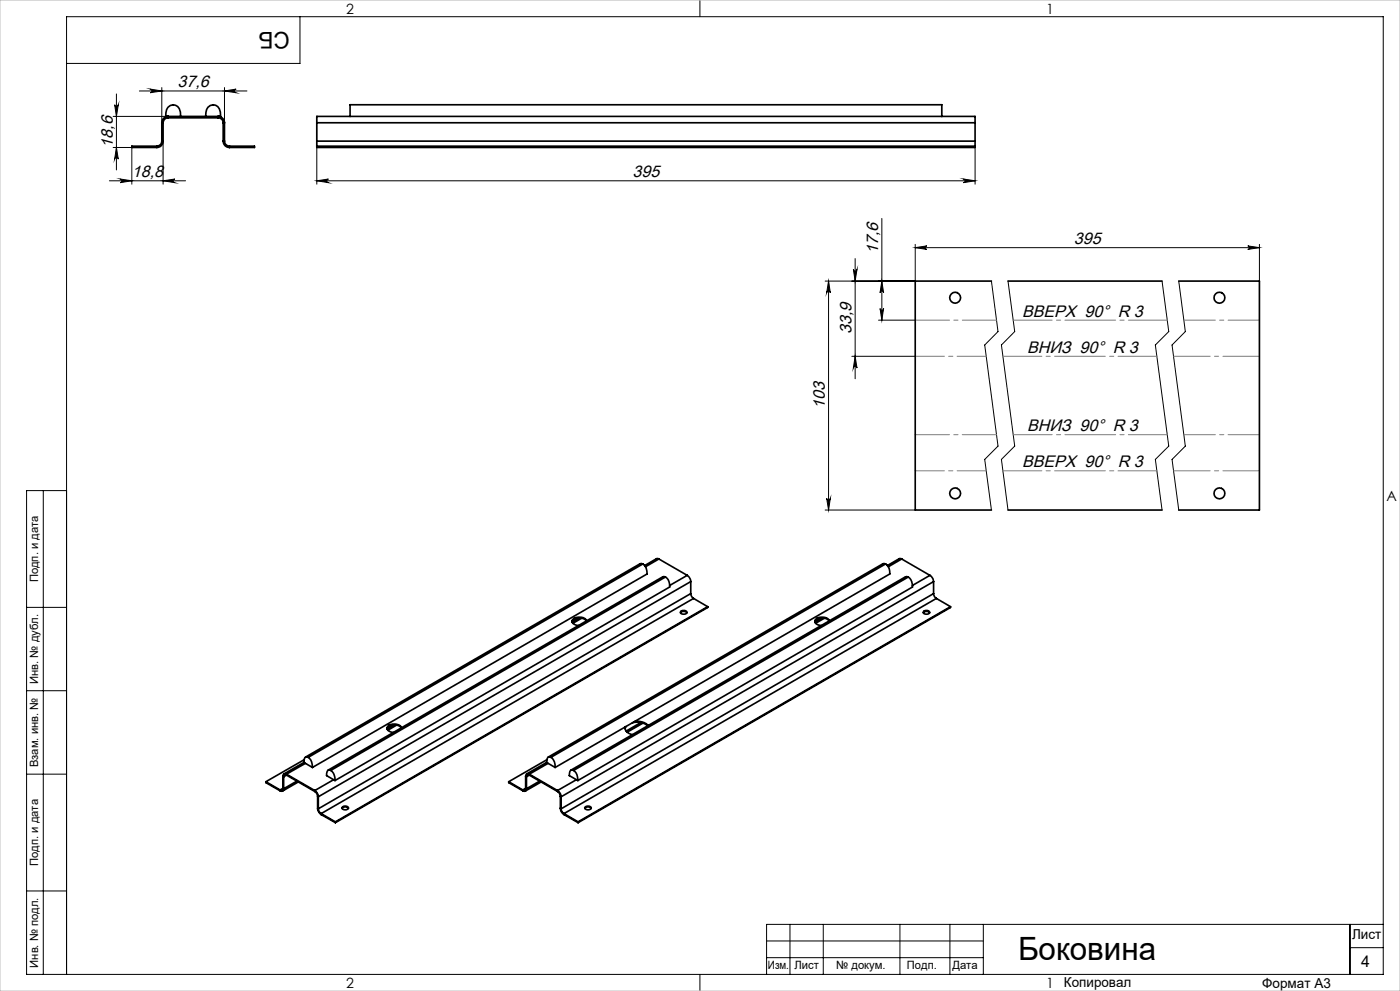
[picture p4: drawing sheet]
<svg xmlns="http://www.w3.org/2000/svg" width="420mm" height="297mm" viewBox="0 0 420 297" stroke-linecap="round" stroke-linejoin="round" font-family="sans-serif">
<g fill="none" stroke="#000" stroke-width=".3">
<path d="M90 5v14h-70M210 0v5M33.9 34.9h15.8M34.4 31.4a.55 .55 0 0 0 .5 .5 .55 .55 0 0 0 .6-.5l-.6 3.5zM34.9 28.1v22.8M41.8 27.3h32.3M45 26.7l3.5 .6-3.5 .5a.55 .55 0 0 0 .6-.6 .55 .55 0 0 0-.6-.5zM48.5 26.2v10.6M67.3 27.3l3.5-.6a.55 .55 0 0 0-.5 .5 .55 .55 0 0 0 .5 .6zM67.3 26.2v10.6M32.8 54.2h22.9M33.9 44.2h5.6"/>
<path d="M34.9 44.2l.6 3.5a.55 .55 0 0 0-.6-.5 .55 .55 0 0 0-.5 .5zM36.1 53.7l3.4 .5-3.4 .5a.55 .55 0 0 0 .5-.5 .55 .55 0 0 0-.5-.5zM39.5 43.8v11.4M48.9 54.2l3.6-.5a.55 .55 0 0 0-.6 .5 .55 .55 0 0 0 .6 .5zM48.9 42.3v12.9M95 54.2l3.5-.5a.55 .55 0 0 0-.5 .5 .55 .55 0 0 0 .5 .5zM95 44.2v11M95 54.2h197.5M289 53.7l3.5 .5-3.5 .5a.55 .55 0 0 0 .5-.5 .55 .55 0 0 0-.5-.5zM292.5 44.2v11M256.5 77.5v36M264.5 65.5v30.5"/>
<path d="M274.6 73.2v11M274.6 74.2h103.2M274.6 74.2l3.5-.5a.53 .53 0 0 0-.6 .5 .53 .53 0 0 0 .6 .6zM374.3 73.7l3.5 .5-3.5 .6a.53 .53 0 0 0 .5-.6 .53 .53 0 0 0-.5-.5zM377.8 73.2v11M247.5 84.2h27M248.6 84.2v68.7M248.6 84.2l.5 3.5a.55 .55 0 0 0-.6-.5 .55 .55 0 0 0-.5 .5zM256 80.7a.55 .55 0 0 0 .6 .5 .55 .55 0 0 0 .5-.5l-.6 3.5zM263.6 96h10.9M264 92.5a.53 .53 0 0 0 .5 .5 .53 .53 0 0 0 .6-.5l-.6 3.5zM264.5 84.2l.6 3.5a.53 .53 0 0 0-.6-.5 .53 .53 0 0 0-.5 .5z"/>
<path d="M297.4 84.2l2 15.2-4 4 4 30.3-4 4 2 15.2M302.4 84.2l2 15.2-4 4 4 30.3-4 4 2 15.2M348.6 84.2l2 15.2-4 4 4 30.3-4 4 2 15.2M353.6 84.2l2 15.2-4 4 4 30.3-4 4 2 15.2M255.6 106.8h18.9M256.5 106.8l.6 3.5a.55 .55 0 0 0-.5-.5 .55 .55 0 0 0-.6 .5zM13 147v145M20 147h-12v145h407v-287h-395v287M247.5 152.9h27M248 149.4a.55 .55 0 0 0 .5 .5 .55 .55 0 0 0 .6-.5l-.5 3.5zM8 182h12M8 207h12"/>
<path d="M8 232h12M8 267h12M237 277v15M247 277v15M270 277v15M285 277v15M295 277v15M405 277v15M415 277h-185v15M210 292v5M230 282h65M230 287h65"/>
<path d="M405 284h10"/>
</g>
<path d="M299 96h-24.4M299 130.3h-24.4" fill="none" stroke="#808080" stroke-width=".3" stroke-dasharray="15.2 1.3 1.3 1.3" stroke-dashoffset="4.9"/>
<path d="M295.9 106.8h-21.3M295.9 141.1h-21.3" fill="none" stroke="#808080" stroke-width=".3" stroke-dasharray="15.2 1.3 1.3 1.3" stroke-dashoffset="6.5"/>
<path d="M350.2 96h-46.2M347.1 106.8h-46.2M350.2 130.3h-46.2M347.1 141.1h-46.2" fill="none" stroke="#808080" stroke-width=".3" stroke-dasharray="15.2 1.3 1.3 1.3" stroke-dashoffset="3.6"/>
<path d="M377.8 96h-22.6M377.8 130.3h-22.6" fill="none" stroke="#808080" stroke-width=".3" stroke-dasharray="15.2 1.3 1.3 1.3" stroke-dashoffset="5.8"/>
<path d="M377.8 106.8h-25.7M377.8 141.1h-25.7" fill="none" stroke="#808080" stroke-width=".3" stroke-dasharray="15.2 1.3 1.3 1.3" stroke-dashoffset="4.3"/>
<path d="M0 0h420v297h-420z" fill="none" stroke="#c0c0c0" stroke-width=".3"/>
<g fill="#000">
<path d="M34.4 31.4a.55 .55 0 0 0 .5 .5 .55 .55 0 0 0 .6-.5l-.6 3.5zM34.9 44.2l.6 3.5a.55 .55 0 0 0-.6-.5 .55 .55 0 0 0-.5 .5z"/>
<path d="M45 26.7l3.5 .6-3.5 .5a.55 .55 0 0 0 .6-.6 .55 .55 0 0 0-.6-.5zM67.3 27.3l3.5-.6a.55 .55 0 0 0-.5 .5 .55 .55 0 0 0 .5 .6z"/>
<path d="M36.1 53.7l3.4 .5-3.4 .5a.55 .55 0 0 0 .5-.5 .55 .55 0 0 0-.5-.5zM48.9 54.2l3.6-.5a.55 .55 0 0 0-.6 .5 .55 .55 0 0 0 .6 .5z"/>
<path d="M289 53.7l3.5 .5-3.5 .5a.55 .55 0 0 0 .5-.5 .55 .55 0 0 0-.5-.5zM95 54.2l3.5-.5a.55 .55 0 0 0-.5 .5 .55 .55 0 0 0 .5 .5z"/>
<path d="M274.6 74.2l3.5-.5a.53 .53 0 0 0-.6 .5 .53 .53 0 0 0 .6 .6zM374.3 73.7l3.5 .5-3.5 .6a.53 .53 0 0 0 .5-.6 .53 .53 0 0 0-.5-.5z"/>
<path d="M264.5 84.2l.6 3.5a.53 .53 0 0 0-.6-.5 .53 .53 0 0 0-.5 .5zM264 92.5a.53 .53 0 0 0 .5 .5 .53 .53 0 0 0 .6-.5l-.6 3.5zM256 80.7a.55 .55 0 0 0 .6 .5 .55 .55 0 0 0 .5-.5l-.6 3.5zM256.5 106.8l.6 3.5a.55 .55 0 0 0-.5-.5 .55 .55 0 0 0-.6 .5zM248.6 84.2l.5 3.5a.55 .55 0 0 0-.6-.5 .55 .55 0 0 0-.5 .5zM248 149.4a.55 .55 0 0 0 .5 .5 .55 .55 0 0 0 .6-.5l-.5 3.5z"/>
</g>
<g fill="none" stroke="#000" stroke-width=".5">
<path d="M48.5 36.8h.4M48.5 36.8v5.5M48.9 36.8v5.5M50.4 35.3a1.51 1.51 0 0 0-1.5 1.5M50.4 35.3v-.4a1.93 1.93 0 0 0-1.9 1.9M50.4 35.3h15M54.2 34.9a2.82 2.82 0 0 0-2.2-3.5 2.35 2.35 0 0 0-2.2 2.4l-.1 1.1h16.5a2.82 2.82 0 0 0-2.2-3.5 2.35 2.35 0 0 0-2.2 2.4l-.1 1.1M65.4 35.3a1.51 1.51 0 0 1 1.6 1.5M65.4 35.3v-.4a1.93 1.93 0 0 1 1.9 1.9M67 36.8h.3M67 36.8v5.5M67.3 36.8v5.5"/>
<path d="M95 36.8v-1.9h197.5v1.9M95 36.8h197.5M95 36.8v5.5M105 34.9v-3.5h177.5v3.5M292.5 36.8v5.5M47.1 43.8v.4M47.1 43.8h-7.6v.4h7.6M48.5 42.3a1.51 1.51 0 0 1-1.4 1.5M48.5 42.3h.4M48.9 42.3a1.87 1.87 0 0 1-1.8 1.9M67 42.3a1.87 1.87 0 0 0 1.9 1.9M67 42.3h.3"/>
<path d="M67.3 42.3a1.57 1.57 0 0 0 1.6 1.5M68.9 43.8h7.4v.4h-7.4M68.9 43.8v.4M95 42.3v1.5M95 42.3h197.5M95 43.8v.4h197.5v-.4M95 43.8h197.5M292.5 42.3v1.5M297.4 84.2h-22.8v68.7h22.8M302.4 84.2h46.2M353.6 84.2h24.2v68.7h-24.2M302.4 152.9h46.2"/>
<path d="M192.9 169a3.2 3.2 0 0 1 1.2 3l-100.4 58M192.9 169h-.8l-100.4 57.9M192.9 169l-100.4 58M197.7 167.5l-.6-.1-3.7 2.1M197.7 167.5l8.5 4.9M197.7 167.5l-4.1 2.4M199.6 172.9a2.98 2.98 0 0 1 1.3 3l-100.4 58M199.6 172.9h-.7l-100.5 57.9M199.6 172.9l-100.4 58M206.2 172.4a2.48 2.48 0 0 1 1 1.9M206.2 172.4l-5.3 3.1M207.2 177.9l.3 .8 .6 .6"/>
<path d="M207.2 174.3l-111.7 64.5M207.2 177.9l-111.7 64.5M207.2 174.3v3.6M208.1 179.3l-111.8 64.5M208.1 179.3l4.2 2.5M265.7 169a2.98 2.98 0 0 1 1.2 3l-100.4 58M265.7 169h-.8l-100.4 57.9M265.7 169l-100.4 58M270.5 167.5h-.8l-3.5 2M270.5 167.5l8.5 4.9M270.5 167.5l-4 2.4M272.5 172.9a3.2 3.2 0 0 1 1.3 3l-100.4 58"/>
<path d="M272.5 172.9h-.8l-100.4 57.9M272.5 172.9l-100.4 58M279 172.4a2.38 2.38 0 0 1 1.1 1.9M279 172.4l-5.3 3.1M280.1 177.9l.3 1 .5 .4M280.1 174.3l-111.8 64.5M280.1 177.9l-111.8 64.5M280.1 174.3v3.6M280.9 179.3l-111.7 64.5M280.9 179.3l4.3 2.5M173.7 185.2l-2.1 1.2M174.5 185.3l-2.6 1.5"/>
<path d="M175.9 186.1a2.78 2.78 0 0 0-4.3 .2M176 186.1a2.79 2.79 0 0 0-4.3-.2 1.48 1.48 0 0 0 1.8 1.6M204.2 183.7a1.28 1.28 0 0 1 1.9 0M204.2 183.3a1.01 1.01 0 0 1 1-.4 1.01 1.01 0 0 1 .8 .8 1.01 1.01 0 0 1-1 .4 1.01 1.01 0 0 1-.8-.8zM212.3 181.8v.3l-111.7 64.5M212.3 181.8l-111.7 64.5M246.6 185.2l-2.1 1.2M247.3 185.3l-2.6 1.5M248.7 186.1a2.82 2.82 0 0 0-4.3 .2M248.8 186.1a2.76 2.76 0 0 0-4.3-.2 1.44 1.44 0 0 0 1.8 1.6M277 183.7a1.28 1.28 0 0 1 1.9 0M277 183.3a.99 .99 0 0 1 1.1-.4 .99 .99 0 0 1 .7 .8 .99 .99 0 0 1-1 .4 .99 .99 0 0 1-.8-.8z"/>
<path d="M285.2 181.8l-111.8 64.5M285.2 181.8v.3l-111.8 64.5M118.2 217.2l-2.1 1.3M119 217.3l-2.7 1.6M120.4 218.2a2.76 2.76 0 0 0-4.3 .2M120.5 218.1a2.73 2.73 0 0 0-4.3-.2 1.37 1.37 0 0 0 1.5 1.6h.3M187.6 217.8a2.07 2.07 0 0 0 2.1 2.4M187.8 217.7l-.3 .7M189.8 216.6a5.2 5.2 0 0 1 4.5 .9M190.4 216.2a4.6 4.6 0 0 1 4.1 1.2M192.3 216.5l-4.4 2.6M192.9 216.7l-4.7 2.7"/>
<path d="M79.8 234.3l4.2 2.4M79.8 234.3v.3l4.2 2.4M84 236.7v.3M84.9 236.3a.53 .53 0 0 1-.3 .5 .53 .53 0 0 1-.6-.1M84.9 232.7l.2 .1M84.9 236.3l.2 .1M84.9 232.7v3.6M84.9 236.3l-.9 .4M85.1 236.4a.65 .65 0 0 1-.3 .7 .65 .65 0 0 1-.8-.1M85.1 232.8v3.6M85.9 232a.65 .65 0 0 0-.7 0 .65 .65 0 0 0-.3 .7M85.9 232.3a.51 .51 0 0 0-.6-.1 .51 .51 0 0 0-.2 .6"/>
<path d="M85.9 232.3l8.5 4.9M85.9 232v.3M85.9 232l8.5 4.9M85.9 232.3l-.8 .5M89 234.1l-3.9 2.3M89.5 234.3l-4.7 2.8M91.2 228.5l-6 3.4M91.2 228.5l2.5 1.5M91.3 227.7l-11.5 6.6M91.6 228.8l-5.7 3.2M92.5 227a3.2 3.2 0 0 1 1.2 3M92.5 227l-.6-.2a1.28 1.28 0 0 0-.7 1.7"/>
<path d="M94.4 237.2l.6 .6 .3 .9M94.4 236.9a2.48 2.48 0 0 1 1.1 1.9M94.4 236.9v.3M95.3 238.7l.2 .1M95.3 238.7v3.5M95.5 238.8v3.6M99.2 230.9a3.2 3.2 0 0 1 1.3 3M99.2 230.9l-.5-.2a1.33 1.33 0 0 0-.7 1.7l2.5 1.5M100.1 233.7l-5.7 3.2M152.6 234.3v.3l4.2 2.4M152.6 234.3l4.2 2.4M156.8 236.7v.3"/>
<path d="M157.7 236.3a.53 .53 0 0 1-.3 .5 .53 .53 0 0 1-.6-.1M157.7 236.3l.2 .1M157.7 232.7l.2 .1M157.7 232.7v3.6M157.7 236.3l-.9 .4M157.9 236.4a.66 .66 0 0 1-.3 .7 .66 .66 0 0 1-.8-.1M157.9 232.8v3.6M158.8 232a.67 .67 0 0 0-.8-.1 .67 .67 0 0 0-.3 .8M158.8 232.3a.51 .51 0 0 0-.6-.1 .51 .51 0 0 0-.3 .6M158.8 232.3l8.5 4.9M158.8 232v.3M158.8 232l8.5 4.9"/>
<path d="M158.8 232.3l-.9 .5M161.9 234.1l-4 2.3M162.3 234.3l-4.7 2.8M164 228.5l-6 3.4M164 228.5l2.5 1.5M164.1 227.7l-11.5 6.6M164.4 228.8l-5.6 3.2M165.3 227a3.2 3.2 0 0 1 1.2 3M165.3 227l-.5-.2a1.33 1.33 0 0 0-.8 1.7M167.3 237.2l.4 .4 .4 1.1M167.3 236.9a2.38 2.38 0 0 1 1 1.9M167.3 236.9v.3"/>
<path d="M168.1 238.7l.2 .1M168.1 238.7v3.5M168.3 238.8v3.6M172.1 230.9a3.2 3.2 0 0 1 1.3 3M172.1 230.9l-.5-.2a1.33 1.33 0 0 0-.8 1.7l2.6 1.5M172.9 233.7l-5.6 3.2M95.3 242.2a2.48 2.48 0 0 0 1 1.9M95.3 242.2l.2 .2M95.5 242.4l.2 .8 .6 .6M96.3 243.8l4.3 2.5M96.3 244.1l4.3 2.5M96.3 243.8v.3"/>
<path d="M100.6 246.3v.3M102.6 242.3a1.22 1.22 0 0 1 1.9 0M102.7 241.9l.5-.3h.7l.7 .5a1.15 1.15 0 0 1-2 0zM168.1 242.2a2.38 2.38 0 0 0 1.1 1.9M168.1 242.2l.2 .2M168.3 242.4l.3 .8 .6 .6M169.2 243.8l4.2 2.5M169.2 244.1l4.2 2.5M169.2 243.8v.3M173.4 246.3v.3M175.4 242.3a1.22 1.22 0 0 1 1.9 0M175.5 241.9a.99 .99 0 0 1 1.1-.4 .99 .99 0 0 1 .7 .9l-.5 .3h-.8l-.5-.3z"/>
<circle cx="286.5" cy="89.2" r="1.64"/>
<circle cx="365.8" cy="89.2" r="1.64"/>
<circle cx="286.5" cy="147.9" r="1.63"/>
<circle cx="365.8" cy="147.9" r="1.63"/>
</g>
<text font-size="9.6" x="305.4" y="287.8">Боковина</text>
<text font-size="6.9" x="86.9" y="9.4" transform="rotate(-180 86.9 9.4)">СБ</text>
<g font-size="5">
<text x="53.3" y="26.2">37,6</text>
<text x="33.9" y="44.2" transform="rotate(-90 33.9 44.2)">18,6</text>
<text x="39.6" y="53.1">18,8</text>
<text x="189.8" y="53.1">395</text>
<text x="263.5" y="76.1" transform="rotate(-90 263.5 76.1)">17,6</text>
<text x="322.2" y="73.1">395</text>
<text x="306.7" y="94.9">ВВЕРХ 90° R 3</text>
<text x="255.5" y="100.2" transform="rotate(-90 255.5 100.2)">33,9</text>
<text x="308.1" y="105.6">ВНИЗ 90° R 3</text>
<text x="247.5" y="122.5" transform="rotate(-90 247.5 122.5)">103</text>
<text x="308.1" y="129.2">ВНИЗ 90° R 3</text>
<text x="306.6" y="140">ВВЕРХ 90° R 3</text>
</g>
<text font-size="4.8" x="408.3" y="289.7">4</text>
<g font-size="4.2">
<text x="103.8" y="4.2">2</text>
<text x="313.8" y="4.2">1</text>
<text x="415.9" y="150.2">A</text>
<text x="103.8" y="296.2">2</text>
<text x="313.8" y="296.2">1</text>
</g>
<g font-size="4.1">
<text x="405.6" y="281.5">Лист</text>
<text x="319.2" y="295.9">Копировал</text>
<text x="378.7" y="296">Формат А3</text>
</g>
<g font-size="3.4">
<text x="11.4" y="174.5" transform="rotate(-90 11.4 174.5)">Подп. и дата</text>
<text x="11.4" y="205" transform="rotate(-90 11.4 205)">Инв. № дубл.</text>
<text x="11.4" y="229.9" transform="rotate(-90 11.4 229.9)">Взам. инв. №</text>
<text x="11.4" y="259.5" transform="rotate(-90 11.4 259.5)">Подп. и дата</text>
<text x="11.4" y="290" transform="rotate(-90 11.4 290)">Инв. № подл.</text>
<text x="230.4" y="290.4">Изм.</text>
<text x="238.3" y="290.4">Лист</text>
<text x="250.9" y="290.4">№ докум.</text>
<text x="272.1" y="290.4">Подп.</text>
<text x="285.7" y="290.5">Дата</text>
</g>
</svg>
